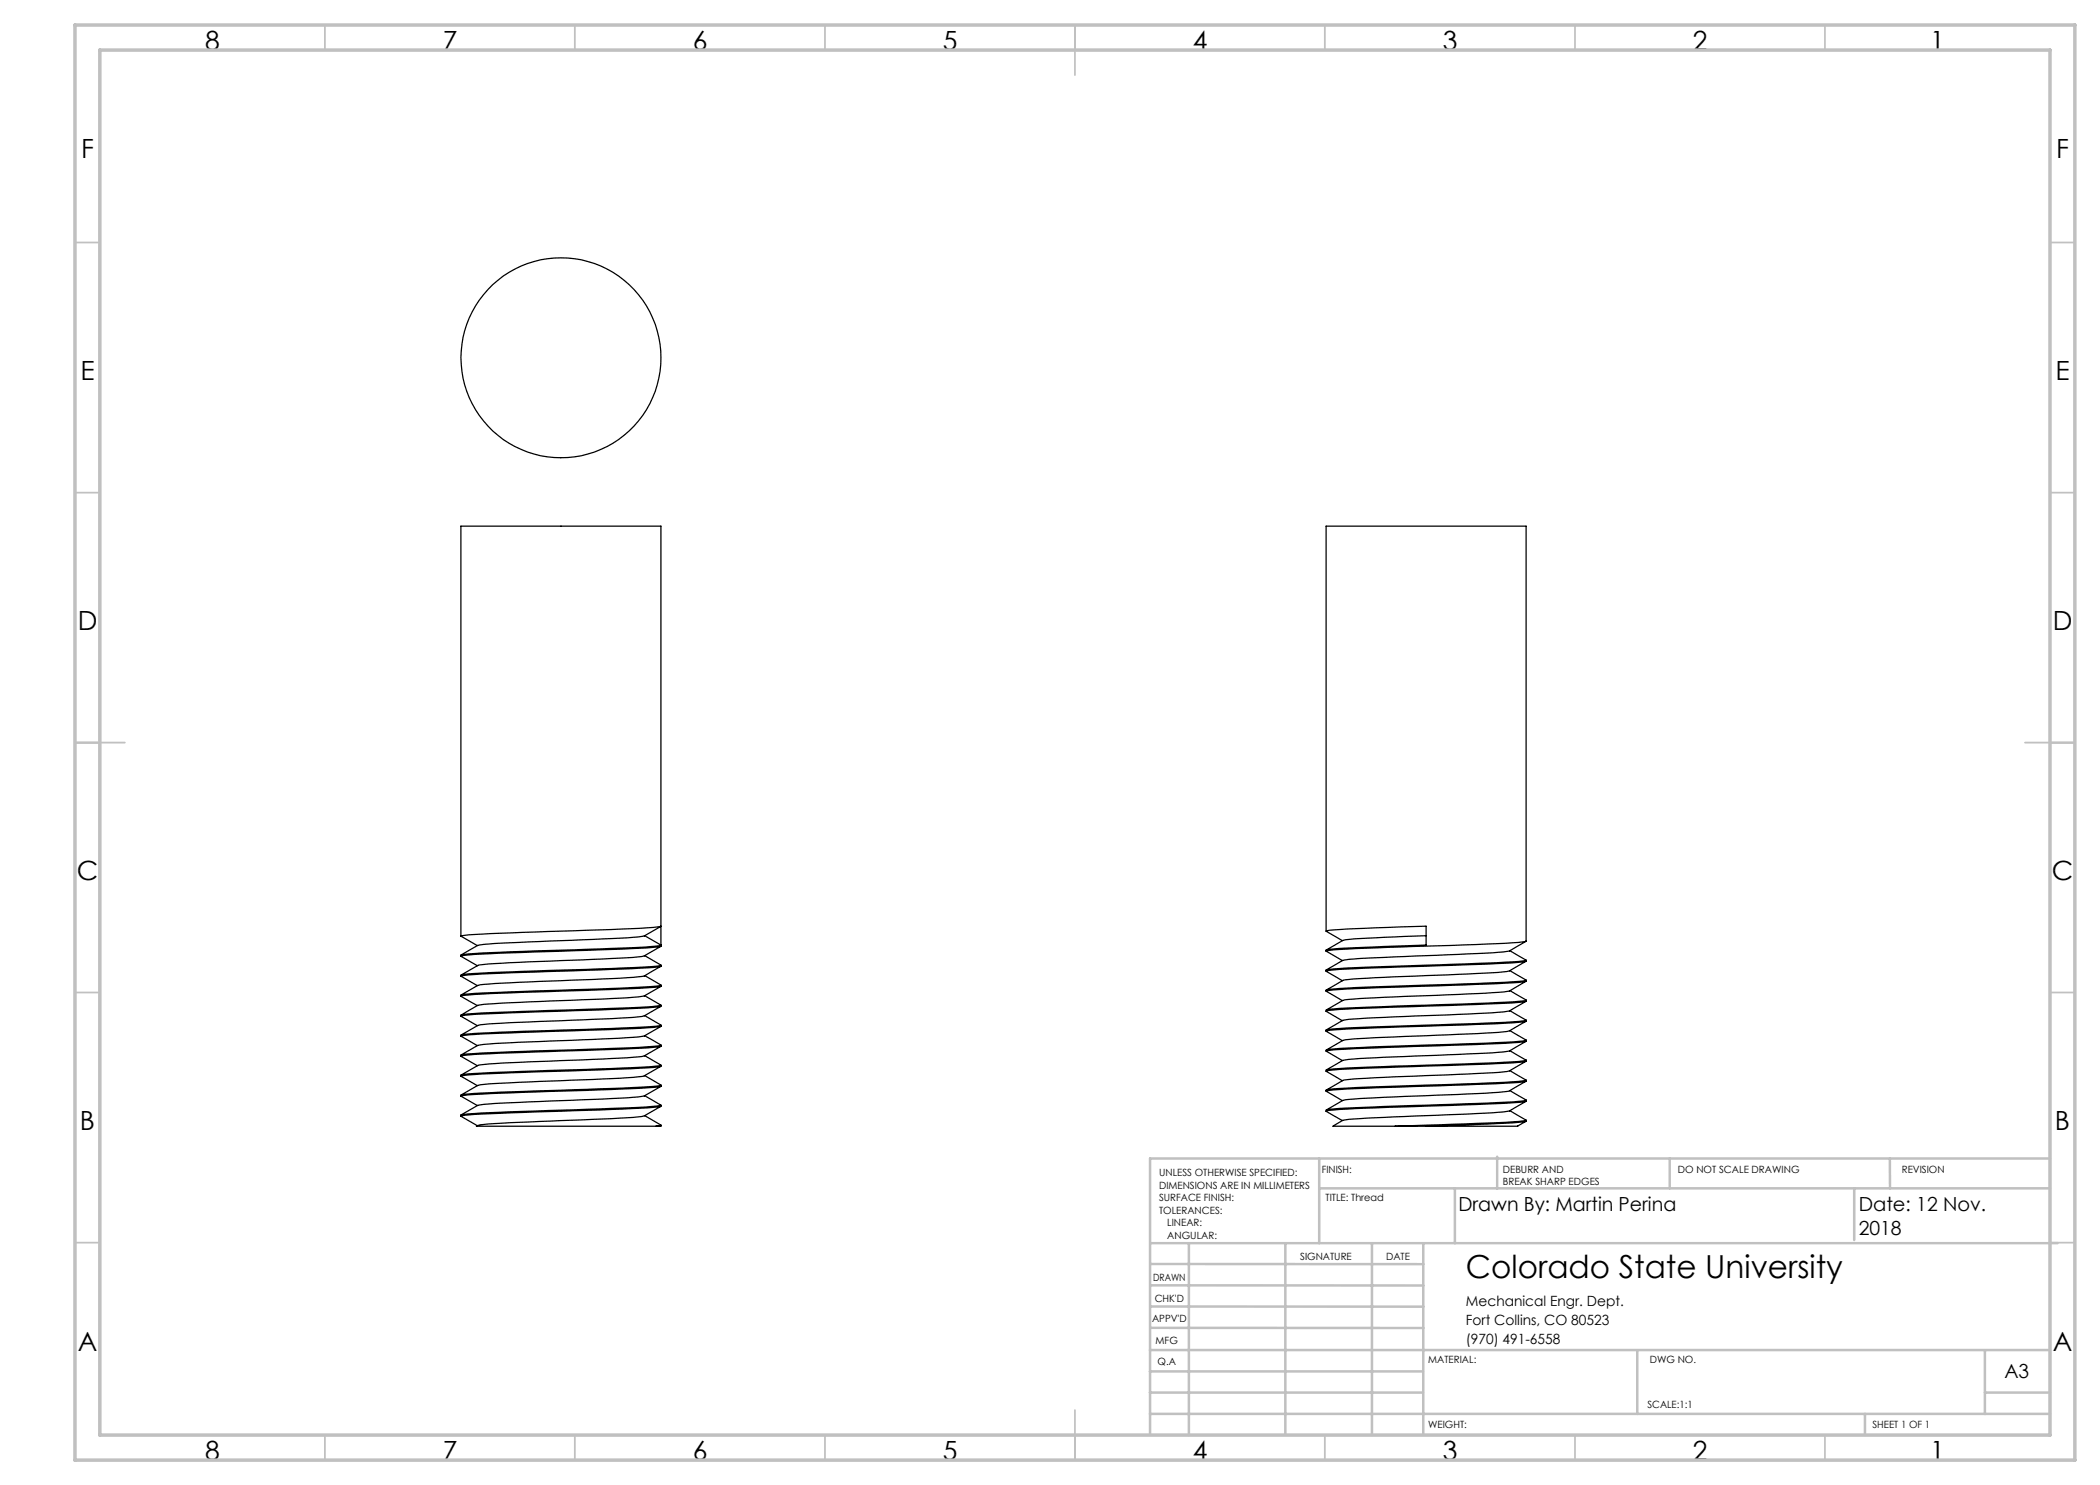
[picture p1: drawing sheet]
<svg xmlns="http://www.w3.org/2000/svg" width="420mm" height="297mm" viewBox="0 0 420 297" stroke-linecap="round" stroke-linejoin="round" font-family="sans-serif">
<g fill="none" stroke="#c0c0c0" stroke-width=".35">
<path d="M65 5v5M115 5v5M165 5v5M215 5v10M265 5v5M315 5v5M365 5v5M15 48.5h5M410 48.5h5M15 98.5h5M410 98.5h5M15 148.5h10"/>
<path d="M405 148.5h10M15 198.5h5M410 198.5h5M15 248.5h5M410 248.5h5M65 287v5M115 287v5M165 287v5M215 282v10M265 287v5M315 287v5M365 287v5"/>
</g>
<g fill="none" stroke="#c0c0c0" stroke-width=".5">
<path d="M263.8 231.7v16.9M263.8 237.7h146.2M291 237.7v10.9M299.4 231.3v6.4M333.9 231.7v6M370.8 237.7v10.3M378 231.7v6M410 231.7h-180v55.2M230.1 248.6h181.4M230.1 257.1h54.6M230.1 252.8h54.6M237.8 248.8v38.2"/>
<path d="M257.1 248.6v38.2M274.4 248.8v38.2M284.7 248.6v38.2M230 278.5h54.6M230 274.3h54.6M230 270h180M230 265.6h54.7M230.1 261.3h54.6M327.4 270v12.8M397 278.5h13M397 270v12.8M230 282.8h180"/>
<path d="M373 282.8v4.2"/>
</g>
<path d="M15 5h400v287h-400zM20 10h390v277h-390z" fill="none" stroke="#c0c0c0" stroke-width=".7"/>
<g fill="none" stroke="#000" stroke-width=".25">
<path d="M92.2 191v.3l3.3 1.8M92.2 187.2v-82h40v84M92.2 195v.2M92.2 199v.2M92.2 199.3l3.3 1.8M92.2 195.3l3.3 1.8M92.2 187.3l3.3 1.8M128.9 199.1l3.3 1.9M128.9 195.1l3.3 1.9M128.9 191.1l3.3 1.9M128.9 187.1l3.3 1.9a39.4 39.4 0 0 1-7.8 .6l-19.9 .7a110.3 110.3 0 0 0-12.2 .7M132.1 197v.1a544.9 544.9 0 0 1-29.9 1.3 65.6 65.6 0 0 0-9.9 .6"/>
<path d="M132.1 193h.1a37.2 37.2 0 0 1-7.8 .6l-22.2 .8a65.6 65.6 0 0 0-9.9 .6M132.2 197.3l-1.7 .9a5.3 5.3 0 0 1-3.9 1.3l-4.2 .2a525.6 525.6 0 0 0-26.8 1.3l-3.4 2v.2l3.3 1.9M132.2 193.2l-1.7 1a4 4 0 0 1-2.9 1.2l-3.6 .2-18.2 .8a77.4 77.4 0 0 0-10.3 .7l-3.3 1.9M132.2 189.3l-1.7 .9a5.5 5.5 0 0 1-3.9 1.3l-22.8 1a46.5 46.5 0 0 0-8.3 .6l-3.3 1.9M132.2 185.3l-1.7 .9a5.3 5.3 0 0 1-3.9 1.3l-20.8 .9a77.4 77.4 0 0 0-10.3 .7l-3.3 1.9M132.2 197.2a71.9 71.9 0 0 1-10 .7l-20 .7a58.6 58.6 0 0 0-10 .6l.1 .1M132.2 193.2a137.1 137.1 0 0 1-14.9 .9l-12.8 .4a98.9 98.9 0 0 0-12.3 .7l.1 .1M132.2 189.2l-.2 .1a315.4 315.4 0 0 1-22.4 1l-5.1 .2a98.9 98.9 0 0 0-12.3 .7l.1 .1M132.2 185.2a71.9 71.9 0 0 1-10 .7l-20 .7a68.9 68.9 0 0 0-10 .6l.1 .1M132.2 193v.2M132.2 197v.2M265.2 186.2v-81h40v83"/>
<path d="M265.3 198.3l3.2 1.8M265.3 194.3l3.2 1.8M265.3 190.2l3.2 1.9M265.3 186.3l3.2 1.8M265.3 186.3l-.1-.1a71.9 71.9 0 0 1 10-.6l10-.4v3.8l-10.5 .4a53.3 53.3 0 0 0-9.5 .6v.2M285.2 187.1l-8.3 .4a46.5 46.5 0 0 0-8.4 .6l-3.2 1.9M301.9 198.2a157.9 157.9 0 0 1-16.7 .9l-15.4 .8a4.3 4.3 0 0 0-2.9 1.1l-1.6 1M301.9 194.2a157.9 157.9 0 0 1-16.7 .9l-8.3 .4a46.5 46.5 0 0 0-8.4 .6l-3.2 1.9M301.9 190.2a67.8 67.8 0 0 1-10.3 .7l-14.7 .6a56.2 56.2 0 0 0-8.4 .6l-3.2 1.9M302 198.1l3.2 1.9v.2M302 194.1l3.2 1.9M302 190.1l3.2 1.9"/>
<path d="M305.2 200l-.2 .1a689.6 689.6 0 0 1-30.3 1.3 59.3 59.3 0 0 0-9.4 .6M305.2 196a71.9 71.9 0 0 1-10 .7 644.5 644.5 0 0 0-29.8 1.2l-.2 .3M305.2 192a139.4 139.4 0 0 1-14.8 .9l-15.7 .5a66.8 66.8 0 0 0-9.5 .6v.2M305.2 196.2l-3.3 2M305.2 192.3l-3.3 1.9M305.2 188.3l-3.3 1.9M305.2 196.2a139.4 139.4 0 0 1-14.8 .9l-12.8 .4a98.9 98.9 0 0 0-12.4 .7l.1 .1M305.2 192.2l-.2 .1a312.1 312.1 0 0 1-22.4 1l-5 .2a98.9 98.9 0 0 0-12.4 .7l.1 .1M305.2 188.2a71.9 71.9 0 0 1-10 .7l-20 .7a57.3 57.3 0 0 0-10 .6h.1M305.2 192v.2M305.2 196v.2M92.2 219v.2l3.3 1.9"/>
<path d="M92.2 207v.2M92.2 211v.2M92.2 211.3l3.3 1.8M92.2 207.3l3.3 1.8M128.9 219.1l3.3 1.9M128.9 215.1l3.3 1.9M128.9 211.1l3.3 1.9M128.9 207.1l3.3 1.9M128.9 203.1l3.3 1.9M132.1 217v.1a544.9 544.9 0 0 1-29.9 1.3 65.6 65.6 0 0 0-9.9 .6M132.1 213h.1a37.2 37.2 0 0 1-7.8 .6l-22.2 .8a65.6 65.6 0 0 0-9.9 .6M132.1 209h.1a39.4 39.4 0 0 1-7.8 .6l-19.9 .7a110.3 110.3 0 0 0-12.2 .7"/>
<path d="M132.1 205h.1a37.2 37.2 0 0 1-7.8 .6l-22.2 .8a65.6 65.6 0 0 0-9.9 .6M132.1 201h.1a37.2 37.2 0 0 1-7.8 .6l-19.9 .7a95.7 95.7 0 0 0-12.2 .7M132.2 217.3l-1.7 .9a5.3 5.3 0 0 1-3.9 1.3l-20.8 .9a77.4 77.4 0 0 0-10.3 .7l-3.3 1.9M132.2 213.3l-1.7 .9a4 4 0 0 1-2.9 1.2l-3.6 .2-18.2 .8a77.4 77.4 0 0 0-10.3 .7l-3.3 1.9M132.2 209.3l-1.7 .9a5.3 5.3 0 0 1-3.9 1.3l-22.8 1a46.5 46.5 0 0 0-8.3 .6l-3.3 1.9v.2l3.3 1.9M132.2 205.3l-1.7 .9a5.3 5.3 0 0 1-3.9 1.3l-20.8 .9a77.4 77.4 0 0 0-10.3 .7l-3.3 1.9M132.2 201.3l-1.7 .9a5.5 5.5 0 0 1-3.9 1.3l-20.8 .9a77.4 77.4 0 0 0-10.3 .7l-3.3 1.9M132.2 217.2a71.9 71.9 0 0 1-10 .7l-20 .7a58.6 58.6 0 0 0-10 .6h.1M132.2 213v.2a57.3 57.3 0 0 1-10 .7l-17.7 .6a98.9 98.9 0 0 0-12.3 .7l.1 .1M132.2 209.2l-.2 .1a315.4 315.4 0 0 1-22.4 1l-5.1 .2a98.9 98.9 0 0 0-12.3 .7l.1 .1M132.2 205v.2a71.9 71.9 0 0 1-10 .7l-17.7 .6a98.9 98.9 0 0 0-12.3 .7l.1 .1M132.2 201l-.2 .3-2.5 .3-25 .9a98.9 98.9 0 0 0-12.3 .7l.1 .1"/>
<path d="M132.2 209v.2M132.2 217v.2M265.2 202v.2M265.2 210v.2M265.2 214v.2M265.3 218.3l3.2 1.8M265.3 214.3l3.2 1.8M265.3 210.3l3.2 1.8M265.3 206.3l3.2 1.8M265.3 202.3l3.2 1.8M301.9 218.2a94.5 94.5 0 0 1-12.4 .8l-19.7 .9a4.3 4.3 0 0 0-2.9 1.1l-1.6 1M301.9 214.2a157.9 157.9 0 0 1-16.7 .9l-8.3 .4a46.5 46.5 0 0 0-8.4 .6l-3.2 1.9"/>
<path d="M301.9 210.2a67.8 67.8 0 0 1-10.3 .7l-14.7 .6-7.1 .4a4.3 4.3 0 0 0-2.9 1.1l-1.6 1M301.9 206.2a94.5 94.5 0 0 1-12.4 .8l-12.6 .5a46.5 46.5 0 0 0-8.4 .6l-3.2 1.9M301.9 202.2l-3.4 .4-21.6 .9a56.2 56.2 0 0 0-8.4 .6l-3.2 1.9M302 218.1l3.2 1.9v.2M302 214.1l3.2 1.9M302 210.1l3.2 1.9v.2M302 206.1l3.2 1.9M302 202.1l3.2 1.9M305.2 220l-.2 .1a324.4 324.4 0 0 1-23.9 1.1l-6.4 .2a59.3 59.3 0 0 0-9.4 .6M305.2 216a71.9 71.9 0 0 1-10 .7 644.5 644.5 0 0 0-29.8 1.2l-.2 .3M305.2 212a57.3 57.3 0 0 1-10 .7l-25.8 .9-4.1 .4M305.2 208l-.2 .1a324.4 324.4 0 0 1-23.9 1.1l-6.4 .2a63.5 63.5 0 0 0-9.4 .6"/>
<path d="M305.2 204a71.9 71.9 0 0 1-10 .7l-20.5 .7a66.8 66.8 0 0 0-9.5 .6v.2M305.2 216.2l-3.3 2M305.2 212.3l-3.3 1.9M305.2 208.3l-3.3 1.9M305.2 204.3l-3.3 1.9M305.2 200.3l-3.3 1.9M305.2 216.2a139.4 139.4 0 0 1-14.8 .9l-12.8 .4a98.9 98.9 0 0 0-12.4 .7l.1 .1M305.2 212.2l-.2 .1a312.1 312.1 0 0 1-22.4 1l-5 .2a98.9 98.9 0 0 0-12.4 .7l.1 .1M305.2 208v.2a71.9 71.9 0 0 1-10 .7l-20 .7a67.3 67.3 0 0 0-10 .6l.1 .1M305.2 204v.2a57.3 57.3 0 0 1-10 .7l-17.6 .6a98.9 98.9 0 0 0-12.4 .7l.1 .1M305.2 200.2l-.2 .1a251.3 251.3 0 0 1-19.8 .9l-10 .4a57.3 57.3 0 0 0-10 .6l.1 .1M305.2 216v.2"/>
<path d="M92.2 223v.3l3.3 1.8M95.3 225.2h35.9M128.9 223.1l3.3 1.9M132.1 225l-.9 .2M132.1 221h.1a58 58 0 0 1-10 .7l-17.7 .6a98.9 98.9 0 0 0-12.3 .7M132.2 221.3l-1.7 .9a5.5 5.5 0 0 1-3.9 1.3l-20.8 .9a75.8 75.8 0 0 0-10.2 .7l-.3 .1M132.2 221l-.2 .3-2.5 .3-25 .9a98.9 98.9 0 0 0-12.3 .7l.1 .1M132.2 225v.2h-1M265.2 222v.2M265.3 222.3l3.2 1.8M279 225.2h6.2M301.9 222.2l-1.2 .2-5.3 .3a531 531 0 0 0-26.8 1.3l-2 1.2h12.4"/>
<path d="M302 222.1l3.2 1.9M305.2 224a67.3 67.3 0 0 1-10 .7l-16.2 .5M305.2 220.3l-3.3 1.9M305.2 224.3l-1.7 .9h-18.3M305.2 224l-.2 .3-2.5 .3-17.3 .6M305.2 220.2a71.9 71.9 0 0 1-10 .7l-20 .7a57.3 57.3 0 0 0-10 .6l.1 .1"/>
<circle cx="112.2" cy="71.5" r="20"/>
</g>
<text font-size="6.3" x="293.2" y="255.5">Colorado State University</text>
<g font-size="5.3">
<text x="41" y="9.9">8</text>
<text x="88.5" y="9.9">7</text>
<text x="138.5" y="9.9">6</text>
<text x="188.5" y="9.9">5</text>
<text x="238.5" y="9.9">4</text>
<text x="288.5" y="9.9">3</text>
<text x="338.5" y="9.9">2</text>
<text x="386" y="9.9">1</text>
<text x="16.2" y="31.7">F</text>
<text x="411.2" y="31.7">F</text>
<text x="16.1" y="75.9">E</text>
<text x="411.1" y="75.9">E</text>
<text x="15.5" y="125.9">D</text>
<text x="410.5" y="125.9">D</text>
<text x="15.4" y="175.9">C</text>
<text x="410.4" y="175.9">C</text>
<text x="16" y="225.9">B</text>
<text x="411" y="225.9">B</text>
<text x="15.5" y="270.2">A</text>
<text x="410.5" y="270.2">A</text>
<text x="41" y="291.9">8</text>
<text x="88.5" y="291.9">7</text>
<text x="138.5" y="291.9">6</text>
<text x="188.5" y="291.9">5</text>
<text x="238.5" y="291.9">4</text>
<text x="288.5" y="291.9">3</text>
<text x="338.5" y="291.9">2</text>
<text x="386" y="291.9">1</text>
</g>
<g font-size="3.9">
<text x="291.7" y="242.2">Drawn By: Martin Perina</text>
<text x="371.7" y="242.2">Date: 12 Nov.</text>
<text x="371.7" y="247.1">2018</text>
<text x="400.9" y="275.5">A3</text>
</g>
<g font-size="2.8">
<text x="293.2" y="261.1">Mechanical Engr. Dept.</text>
<text x="293.2" y="264.9">Fort Collins, CO 80523</text>
<text x="293.2" y="268.7">(970) 491-6558</text>
</g>
<g font-size="2">
<text x="231.8" y="235.2">UNLESS OTHERWISE SPECIFIED:</text>
<text x="231.8" y="237.7">DIMENSIONS ARE IN MILLIMETERS</text>
<text x="264.4" y="234.6">FINISH:</text>
<text x="300.6" y="234.6">DEBURR AND</text>
<text x="300.6" y="237.1">BREAK SHARP EDGES</text>
<text x="335.6" y="234.6">DO NOT SCALE DRAWING</text>
<text x="380.4" y="234.6">REVISION</text>
<text x="231.8" y="240.2">SURFACE FINISH:</text>
<text x="231.8" y="242.7">TOLERANCES:</text>
<text x="233.4" y="245.2">LINEAR:</text>
<text x="265.1" y="240.2">TITLE: Thread</text>
<text x="233.5" y="247.7">ANGULAR:</text>
<text x="260" y="251.9">SIGNATURE</text>
<text x="277.2" y="251.9">DATE</text>
<text x="230.6" y="256.1">DRAWN</text>
<text x="230.9" y="260.3">CHK'D</text>
<text x="230.4" y="264.4">APPV'D</text>
<text x="231.1" y="268.8">MFG</text>
<text x="231.5" y="273">Q.A</text>
<text x="285.6" y="272.5">MATERIAL:</text>
<text x="330" y="272.5">DWG NO.</text>
<text x="329.5" y="281.7">SCALE:1:1</text>
<text x="285.6" y="285.5">WEIGHT:</text>
<text x="374.5" y="285.6">SHEET 1 OF 1</text>
</g>
</svg>
